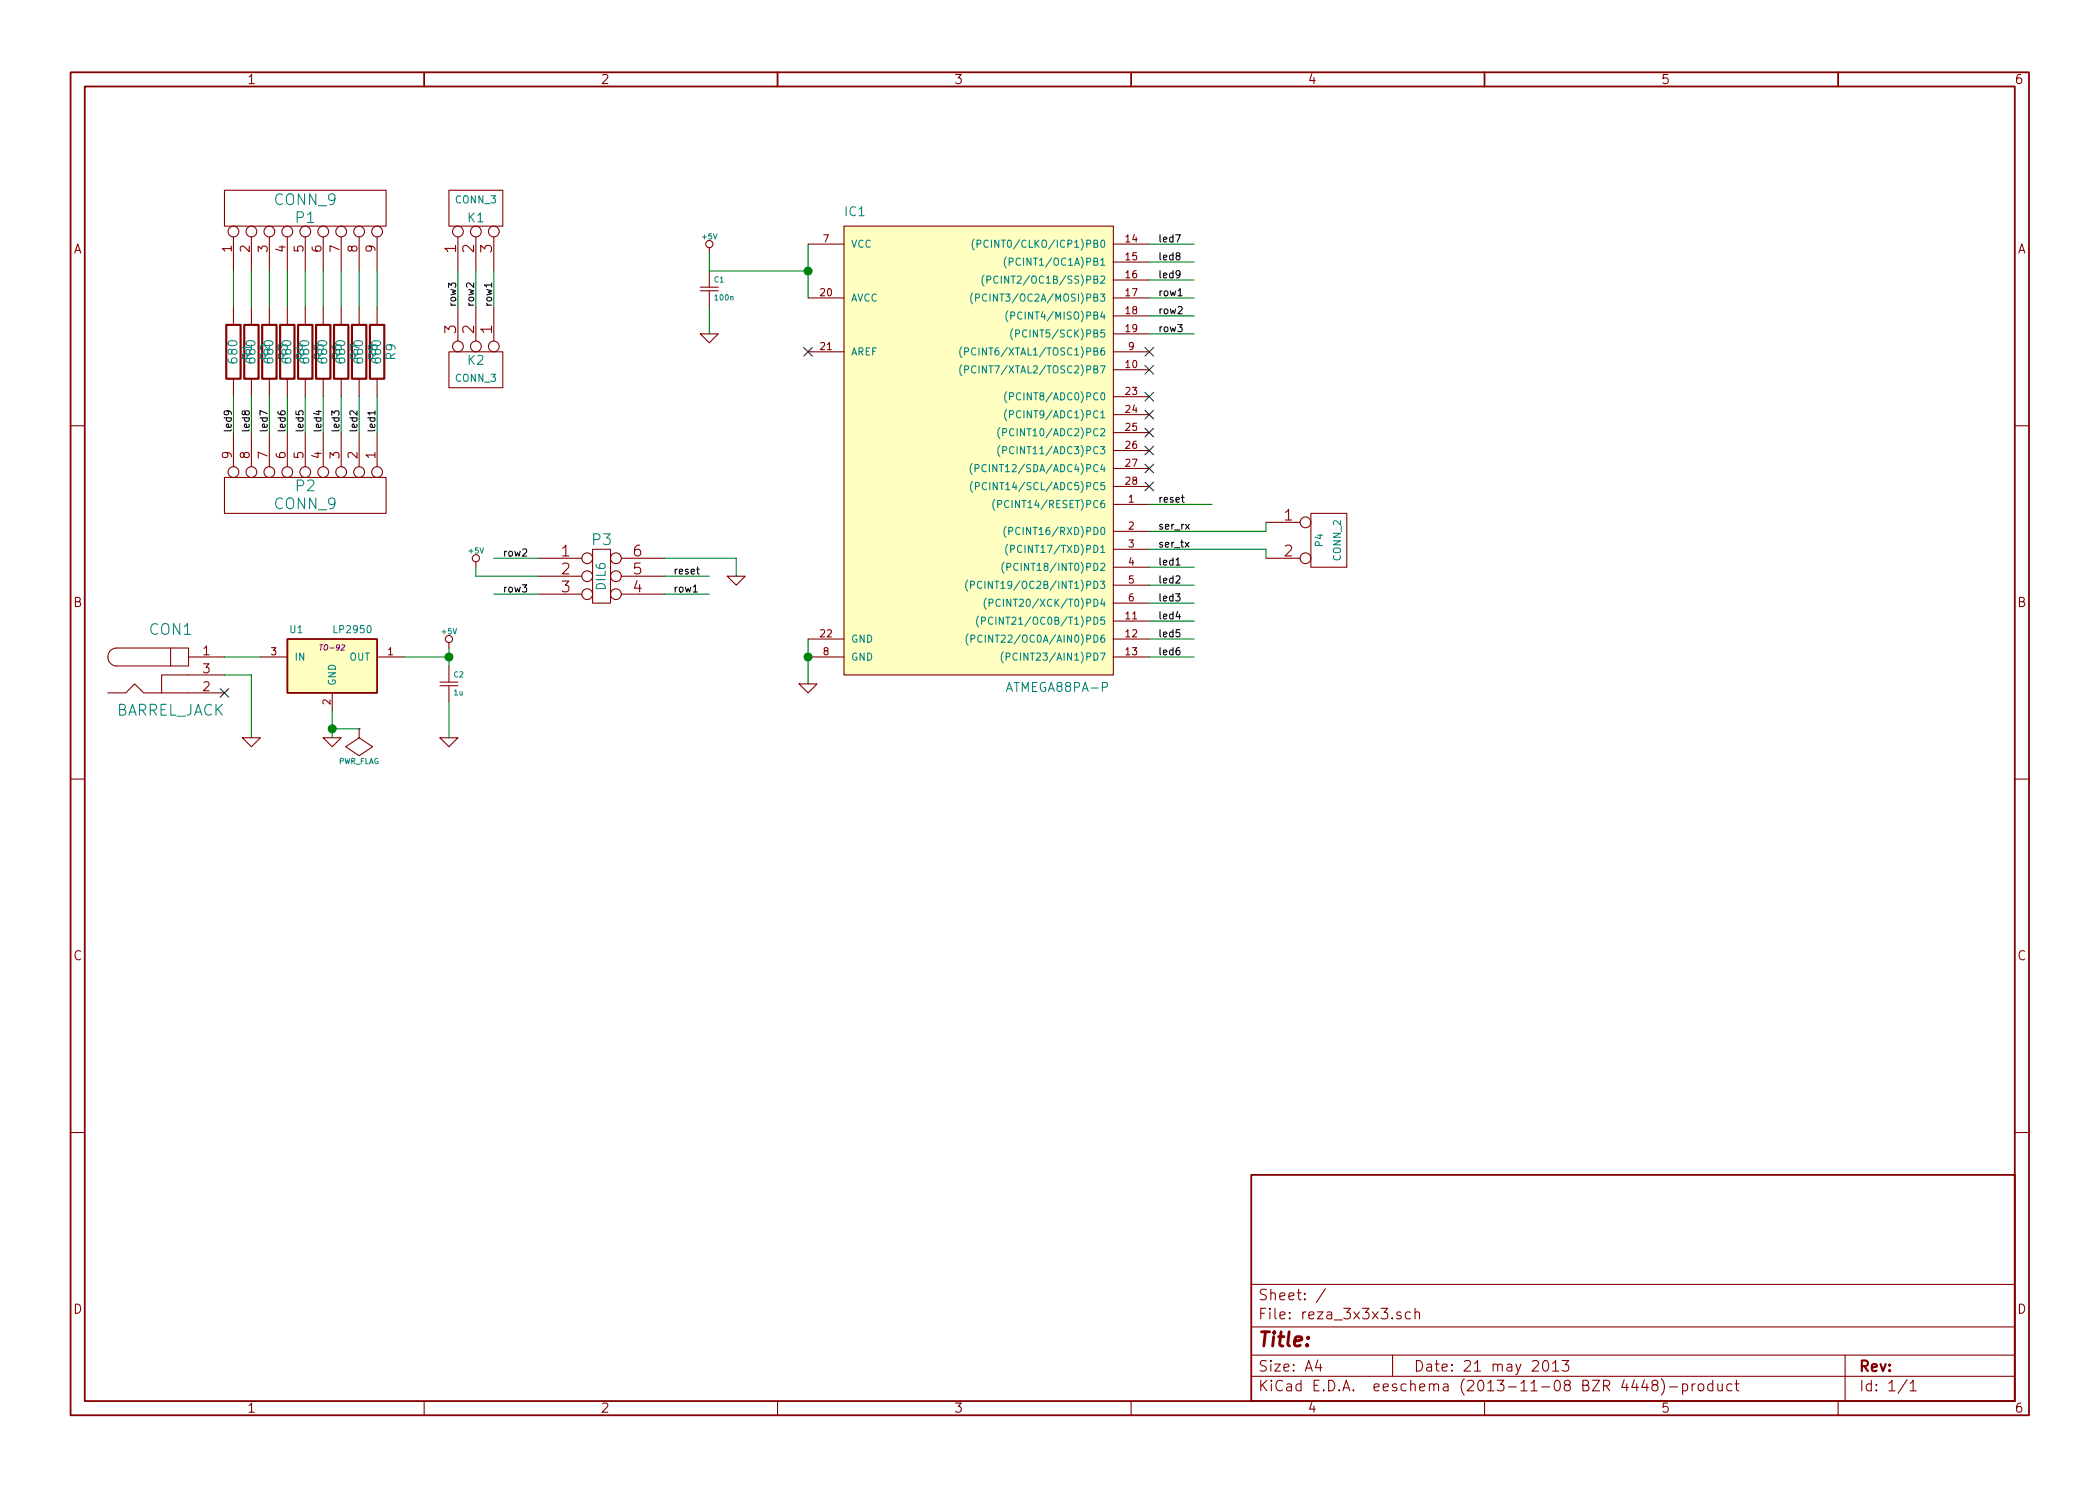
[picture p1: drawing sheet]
EESchema Schematic File Version 2
LIBS:knielsenlib
LIBS:power
LIBS:device
LIBS:transistors
LIBS:conn
LIBS:linear
LIBS:regul
LIBS:74xx
LIBS:cmos4000
LIBS:adc-dac
LIBS:memory
LIBS:xilinx
LIBS:special
LIBS:microcontrollers
LIBS:dsp
LIBS:microchip
LIBS:analog_switches
LIBS:motorola
LIBS:texas
LIBS:intel
LIBS:audio
LIBS:interface
LIBS:digital-audio
LIBS:philips
LIBS:display
LIBS:cypress
LIBS:siliconi
LIBS:opto
LIBS:atmel
LIBS:contrib
LIBS:valves
LIBS:reza_3x3x3-cache
EELAYER 24 0
EELAYER END
$Descr A4 11693 8268
encoding utf-8
Sheet 1 1
Title ""
Date "21 may 2013"
Rev ""
Comp ""
Comment1 ""
Comment2 ""
Comment3 ""
Comment4 ""
$EndDescr
$Comp
L CONN_3 K2
U 1 1
P 2650 2050
F 0 "K2" V 2600 2050 50  0000 C CNN
F 1 "CONN_3" V 2700 2050 40  0000 C CNN
F 2 "" H 2650 2050 60  0001 C CNN
F 3 "" H 2650 2050 60  0001 C CNN
	1    2650 2050
	0    1    1    0   
$EndComp
$Comp
L CONN_9 P2
U 1 1
P 1700 2750
F 0 "P2" V 1650 2750 60  0000 C CNN
F 1 "CONN_9" V 1750 2750 60  0000 C CNN
F 2 "" H 1700 2750 60  0001 C CNN
F 3 "" H 1700 2750 60  0001 C CNN
	1    1700 2750
	0    1    1    0   
$EndComp
$Comp
L R R9
U 1 1
P 2100 1950
F 0 "R9" V 2180 1950 50  0000 C CNN
F 1 "680" V 2100 1950 50  0000 C CNN
F 2 "" H 2100 1950 60  0001 C CNN
F 3 "" H 2100 1950 60  0001 C CNN
	1    2100 1950
	1    0    0    -1  
$EndComp
$Comp
L R R5
U 1 1
P 1700 1950
F 0 "R5" V 1780 1950 50  0000 C CNN
F 1 "680" V 1700 1950 50  0000 C CNN
F 2 "" H 1700 1950 60  0001 C CNN
F 3 "" H 1700 1950 60  0001 C CNN
	1    1700 1950
	1    0    0    -1  
$EndComp
$Comp
L R R6
U 1 1
P 1800 1950
F 0 "R6" V 1880 1950 50  0000 C CNN
F 1 "680" V 1800 1950 50  0000 C CNN
F 2 "" H 1800 1950 60  0001 C CNN
F 3 "" H 1800 1950 60  0001 C CNN
	1    1800 1950
	1    0    0    -1  
$EndComp
$Comp
L R R8
U 1 1
P 2000 1950
F 0 "R8" V 2080 1950 50  0000 C CNN
F 1 "680" V 2000 1950 50  0000 C CNN
F 2 "" H 2000 1950 60  0001 C CNN
F 3 "" H 2000 1950 60  0001 C CNN
	1    2000 1950
	1    0    0    -1  
$EndComp
$Comp
L R R7
U 1 1
P 1900 1950
F 0 "R7" V 1980 1950 50  0000 C CNN
F 1 "680" V 1900 1950 50  0000 C CNN
F 2 "" H 1900 1950 60  0001 C CNN
F 3 "" H 1900 1950 60  0001 C CNN
	1    1900 1950
	1    0    0    -1  
$EndComp
$Comp
L R R3
U 1 1
P 1500 1950
F 0 "R3" V 1580 1950 50  0000 C CNN
F 1 "680" V 1500 1950 50  0000 C CNN
F 2 "" H 1500 1950 60  0001 C CNN
F 3 "" H 1500 1950 60  0001 C CNN
	1    1500 1950
	1    0    0    -1  
$EndComp
$Comp
L R R4
U 1 1
P 1600 1950
F 0 "R4" V 1680 1950 50  0000 C CNN
F 1 "680" V 1600 1950 50  0000 C CNN
F 2 "" H 1600 1950 60  0001 C CNN
F 3 "" H 1600 1950 60  0001 C CNN
	1    1600 1950
	1    0    0    -1  
$EndComp
$Comp
L R R?
U 1 1
P 1400 1950
AR Path="/519B2180" Ref="R?"  Part="1" 
AR Path="/519B218D" Ref="R2"  Part="1" 
F 0 "R2" V 1480 1950 50  0000 C CNN
F 1 "680" V 1400 1950 50  0000 C CNN
F 2 "" H 1400 1950 60  0001 C CNN
F 3 "" H 1400 1950 60  0001 C CNN
	1    1400 1950
	1    0    0    -1  
$EndComp
$Comp
L R R1
U 1 1
P 1300 1950
F 0 "R1" V 1380 1950 50  0000 C CNN
F 1 "680" V 1300 1950 50  0000 C CNN
F 2 "" H 1300 1950 60  0001 C CNN
F 3 "" H 1300 1950 60  0001 C CNN
	1    1300 1950
	1    0    0    -1  
$EndComp
$Comp
L CONN_3 K1
U 1 1
P 2650 1150
F 0 "K1" V 2600 1150 50  0000 C CNN
F 1 "CONN_3" V 2700 1150 40  0000 C CNN
F 2 "" H 2650 1150 60  0001 C CNN
F 3 "" H 2650 1150 60  0001 C CNN
	1    2650 1150
	0    -1   -1   0   
$EndComp
$Comp
L CONN_9 P1
U 1 1
P 1700 1150
F 0 "P1" V 1650 1150 60  0000 C CNN
F 1 "CONN_9" V 1750 1150 60  0000 C CNN
F 2 "" H 1700 1150 60  0001 C CNN
F 3 "" H 1700 1150 60  0001 C CNN
	1    1700 1150
	0    -1   -1   0   
$EndComp
$Comp
L ATMEGA88PA-P IC1
U 1 1
P 5400 2450
F 0 "IC1" H 4700 3700 50  0000 L BNN
F 1 "ATMEGA88PA-P" H 5600 1050 50  0000 L BNN
F 2 "DIL28" H 4800 1100 50  0001 C CNN
F 3 "" H 5400 2450 60  0000 C CNN
	1    5400 2450
	1    0    0    -1  
$EndComp
$Comp
L CSMALL C1
U 1 1
P 3950 1600
F 0 "C1" H 3975 1650 30  0000 L CNN
F 1 "100n" H 3975 1550 30  0000 L CNN
F 2 "" H 3950 1600 60  0000 C CNN
F 3 "" H 3950 1600 60  0000 C CNN
	1    3950 1600
	1    0    0    -1  
$EndComp
NoConn ~ 4500 1950
$Comp
L GND #PWR01
U 1 1
P 3950 1850
F 0 "#PWR01" H 3950 1850 30  0001 C CNN
F 1 "GND" H 3950 1780 30  0001 C CNN
F 2 "" H 3950 1850 60  0000 C CNN
F 3 "" H 3950 1850 60  0000 C CNN
	1    3950 1850
	1    0    0    -1  
$EndComp
$Comp
L GND #PWR02
U 1 1
P 4500 3800
F 0 "#PWR02" H 4500 3800 30  0001 C CNN
F 1 "GND" H 4500 3730 30  0001 C CNN
F 2 "" H 4500 3800 60  0000 C CNN
F 3 "" H 4500 3800 60  0000 C CNN
	1    4500 3800
	1    0    0    -1  
$EndComp
Text Label 2100 2400 1    40   ~ 0
led1
Text Label 2000 2400 1    40   ~ 0
led2
Text Label 1900 2400 1    40   ~ 0
led3
Text Label 1800 2400 1    40   ~ 0
led4
Text Label 1700 2400 1    40   ~ 0
led5
Text Label 1600 2400 1    40   ~ 0
led6
Text Label 1500 2400 1    40   ~ 0
led7
Text Label 1400 2400 1    40   ~ 0
led8
Text Label 1300 2400 1    40   ~ 0
led9
Text Label 2750 1700 1    40   ~ 0
row1
Text Label 2650 1700 1    40   ~ 0
row2
Text Label 2550 1700 1    40   ~ 0
row3
Text Label 6450 3150 0    40   ~ 0
led1
Text Label 6450 3250 0    40   ~ 0
led2
Text Label 6450 3350 0    40   ~ 0
led3
Text Label 6450 3450 0    40   ~ 0
led4
Text Label 6450 3550 0    40   ~ 0
led5
Text Label 6450 3650 0    40   ~ 0
led6
Text Label 6450 1350 0    40   ~ 0
led7
Text Label 6450 1450 0    40   ~ 0
led8
Text Label 6450 1550 0    40   ~ 0
led9
Text Label 6450 1650 0    40   ~ 0
row1
Text Label 6450 1750 0    40   ~ 0
row2
Text Label 6450 1850 0    40   ~ 0
row3
Text Label 6450 2950 0    40   ~ 0
ser_rx
Text Label 6450 3050 0    40   ~ 0
ser_tx
NoConn ~ 6400 2200
NoConn ~ 6400 2300
NoConn ~ 6400 2400
NoConn ~ 6400 2500
NoConn ~ 6400 2600
NoConn ~ 6400 2700
Text Label 6450 2800 0    40   ~ 0
reset
NoConn ~ 6400 1950
NoConn ~ 6400 2050
$Comp
L DIL6 P3
U 1 1
P 3350 3200
F 0 "P3" H 3350 3400 60  0000 C CNN
F 1 "DIL6" V 3350 3200 50  0000 C CNN
F 2 "" H 3350 3200 60  0000 C CNN
F 3 "" H 3350 3200 60  0000 C CNN
	1    3350 3200
	1    0    0    -1  
$EndComp
Text Label 2800 3100 0    40   ~ 0
row2
Text Label 2800 3300 0    40   ~ 0
row3
Text Label 3750 3300 0    40   ~ 0
row1
Text Label 3750 3200 0    40   ~ 0
reset
$Comp
L GND #PWR03
U 1 1
P 4100 3200
F 0 "#PWR03" H 4100 3200 30  0001 C CNN
F 1 "GND" H 4100 3130 30  0001 C CNN
F 2 "" H 4100 3200 60  0000 C CNN
F 3 "" H 4100 3200 60  0000 C CNN
	1    4100 3200
	1    0    0    -1  
$EndComp
$Comp
L +5V #PWR04
U 1 1
P 2650 3150
F 0 "#PWR04" H 2650 3240 20  0001 C CNN
F 1 "+5V" H 2650 3240 30  0000 C CNN
F 2 "" H 2650 3150 60  0000 C CNN
F 3 "" H 2650 3150 60  0000 C CNN
	1    2650 3150
	1    0    0    -1  
$EndComp
$Comp
L LP2950 U1
U 1 1
P 1850 3700
F 0 "U1" H 1650 3900 40  0000 C CNN
F 1 "LP2950" H 1850 3900 40  0000 L CNN
F 2 "TO-92" H 1850 3800 30  0000 C CIN
F 3 "" H 1850 3700 60  0000 C CNN
	1    1850 3700
	1    0    0    -1  
$EndComp
$Comp
L +5V #PWR05
U 1 1
P 2500 3600
F 0 "#PWR05" H 2500 3690 20  0001 C CNN
F 1 "+5V" H 2500 3690 30  0000 C CNN
F 2 "" H 2500 3600 60  0000 C CNN
F 3 "" H 2500 3600 60  0000 C CNN
	1    2500 3600
	1    0    0    -1  
$EndComp
$Comp
L GND #PWR06
U 1 1
P 1850 4100
F 0 "#PWR06" H 1850 4100 30  0001 C CNN
F 1 "GND" H 1850 4030 30  0001 C CNN
F 2 "" H 1850 4100 60  0000 C CNN
F 3 "" H 1850 4100 60  0000 C CNN
	1    1850 4100
	1    0    0    -1  
$EndComp
$Comp
L CSMALL C2
U 1 1
P 2500 3800
F 0 "C2" H 2525 3850 30  0000 L CNN
F 1 "1u" H 2525 3750 30  0000 L CNN
F 2 "" H 2500 3800 60  0000 C CNN
F 3 "" H 2500 3800 60  0000 C CNN
	1    2500 3800
	1    0    0    -1  
$EndComp
$Comp
L GND #PWR07
U 1 1
P 2500 4100
F 0 "#PWR07" H 2500 4100 30  0001 C CNN
F 1 "GND" H 2500 4030 30  0001 C CNN
F 2 "" H 2500 4100 60  0000 C CNN
F 3 "" H 2500 4100 60  0000 C CNN
	1    2500 4100
	1    0    0    -1  
$EndComp
$Comp
L PWR_FLAG #FLG08
U 1 1
P 2000 4050
F 0 "#FLG08" H 2000 4145 30  0001 C CNN
F 1 "PWR_FLAG" H 2000 4230 30  0000 C CNN
F 2 "" H 2000 4050 60  0000 C CNN
F 3 "" H 2000 4050 60  0000 C CNN
	1    2000 4050
	-1   0    0    1   
$EndComp
$Comp
L CONN_2 P4
U 1 1
P 7400 3000
F 0 "P4" V 7350 3000 40  0000 C CNN
F 1 "CONN_2" V 7450 3000 40  0000 C CNN
F 2 "" H 7400 3000 60  0000 C CNN
F 3 "" H 7400 3000 60  0000 C CNN
	1    7400 3000
	1    0    0    -1  
$EndComp
$Comp
L +5V #PWR09
U 1 1
P 3950 1400
F 0 "#PWR09" H 3950 1490 20  0001 C CNN
F 1 "+5V" H 3950 1490 30  0000 C CNN
F 2 "" H 3950 1400 60  0000 C CNN
F 3 "" H 3950 1400 60  0000 C CNN
	1    3950 1400
	1    0    0    -1  
$EndComp
$Comp
L BARREL_JACK CON1
U 1 1
P 950 3750
F 0 "CON1" H 950 4000 60  0000 C CNN
F 1 "BARREL_JACK" H 950 3550 60  0000 C CNN
F 2 "" H 950 3750 60  0000 C CNN
F 3 "" H 950 3750 60  0000 C CNN
	1    950  3750
	1    0    0    -1  
$EndComp
Wire Wire Line
	2750 1500 2750 1700
Wire Wire Line
	2650 1500 2650 1700
Wire Wire Line
	2550 1500 2550 1700
Wire Wire Line
	2100 1500 2100 1700
Wire Wire Line
	2000 1500 2000 1700
Wire Wire Line
	1900 1500 1900 1700
Wire Wire Line
	1800 1500 1800 1700
Wire Wire Line
	1700 1500 1700 1700
Wire Wire Line
	1600 1500 1600 1700
Wire Wire Line
	1500 1500 1500 1700
Wire Wire Line
	1400 1500 1400 1700
Wire Wire Line
	1300 1500 1300 1700
Wire Wire Line
	1300 2200 1300 2400
Wire Wire Line
	1400 2200 1400 2400
Wire Wire Line
	1500 2200 1500 2400
Wire Wire Line
	1600 2200 1600 2400
Wire Wire Line
	1700 2200 1700 2400
Wire Wire Line
	1800 2200 1800 2400
Wire Wire Line
	1900 2200 1900 2400
Wire Wire Line
	2000 2200 2000 2400
Wire Wire Line
	2100 2200 2100 2400
Wire Wire Line
	4500 1350 4500 1650
Wire Wire Line
	3950 1500 4500 1500
Connection ~ 4500 1500
Wire Wire Line
	3950 1700 3950 1850
Wire Wire Line
	4500 3550 4500 3800
Connection ~ 4500 3650
Wire Wire Line
	6400 3150 6650 3150
Wire Wire Line
	6400 3250 6650 3250
Wire Wire Line
	6400 3350 6650 3350
Wire Wire Line
	6400 3450 6650 3450
Wire Wire Line
	6400 3550 6650 3550
Wire Wire Line
	6400 3650 6650 3650
Wire Wire Line
	6400 1350 6650 1350
Wire Wire Line
	6400 1450 6650 1450
Wire Wire Line
	6400 1550 6650 1550
Wire Wire Line
	6400 1650 6650 1650
Wire Wire Line
	6400 1750 6650 1750
Wire Wire Line
	6400 1850 6650 1850
Wire Wire Line
	6400 2950 7050 2950
Wire Wire Line
	6400 3050 7050 3050
Wire Wire Line
	6400 2800 6750 2800
Wire Wire Line
	3000 3100 2750 3100
Wire Wire Line
	3000 3300 2750 3300
Wire Wire Line
	3700 3100 4100 3100
Wire Wire Line
	3700 3200 3950 3200
Wire Wire Line
	3700 3300 3950 3300
Wire Wire Line
	4100 3100 4100 3200
Wire Wire Line
	3000 3200 2650 3200
Wire Wire Line
	2650 3200 2650 3150
Wire Wire Line
	2250 3650 2500 3650
Wire Wire Line
	2500 3600 2500 3700
Wire Wire Line
	1850 3950 1850 4100
Connection ~ 2500 3650
Wire Wire Line
	2500 3900 2500 4100
Wire Wire Line
	1850 4050 2000 4050
Connection ~ 1850 4050
Wire Wire Line
	7050 2950 7050 2900
Wire Wire Line
	7050 3050 7050 3100
Wire Wire Line
	3950 1500 3950 1400
Wire Wire Line
	1250 3650 1450 3650
Wire Wire Line
	1250 3750 1400 3750
Wire Wire Line
	1400 3750 1400 4100
$Comp
L GND #PWR010
U 1 1
P 1400 4100
F 0 "#PWR010" H 1400 4100 30  0001 C CNN
F 1 "GND" H 1400 4030 30  0001 C CNN
F 2 "" H 1400 4100 60  0000 C CNN
F 3 "" H 1400 4100 60  0000 C CNN
	1    1400 4100
	1    0    0    -1  
$EndComp
NoConn ~ 1250 3850
$EndSCHEMATC
